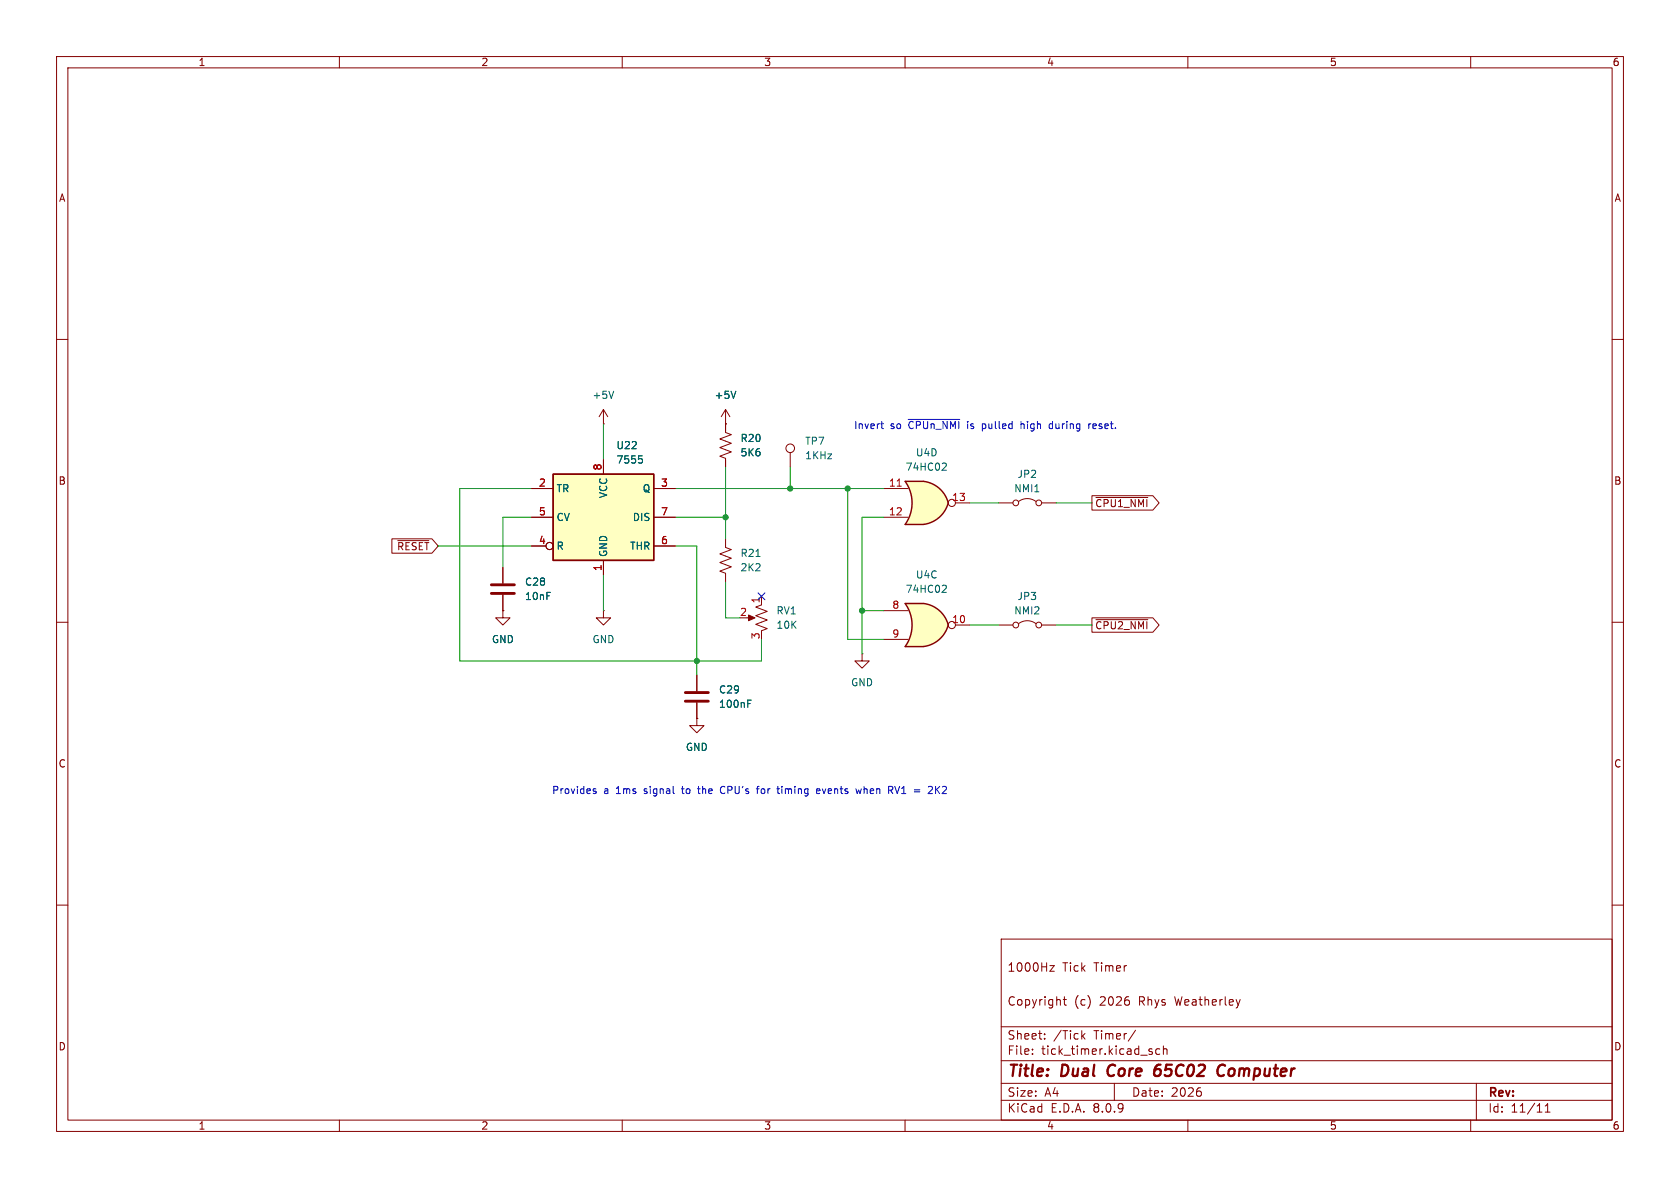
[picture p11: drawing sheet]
(kicad_sch
 (version 20231120)
 (generator "eeschema")
 (generator_version "8.0")
 (paper "A4")
 (title_block
  (title "Dual Core 65C02 Computer")
  (date "2026")
  (comment 1 "Copyright (c) 2026 Rhys Weatherley")
  (comment 3 "1000Hz Tick Timer"))
 (lib_symbols
  (symbol "74xx:74LS02"
   (pin_names
    (offset 1.016)) (exclude_from_sim no) (in_bom yes) (on_board yes)
   (property "Reference" "U" (at 0 1.27 0) (effects (font (size 1.27 1.27))))
   (property "Value" "74LS02" (at 0 -1.27 0) (effects (font (size 1.27 1.27))))
   (property "Footprint" "" (at 0 0 0) (effects (font (size 1.27 1.27)) (hide yes)))
   (property "Datasheet" "http://www.ti.com/lit/gpn/sn74ls02" (at 0 0 0) (effects (font (size 1.27 1.27)) (hide yes)))
   (property "Description" "quad 2-input NOR gate" (at 0 0 0) (effects (font (size 1.27 1.27)) (hide yes)))
   (property "ki_locked" "" (at 0 0 0) (effects (font (size 1.27 1.27))))
   (symbol "74LS02_1_1"
    (arc (start -3.81 -3.81) (mid -2.589 0) (end -3.81 3.81) (stroke (width 0.254) (type default)) (fill (type none)))
    (arc (start -0.6096 -3.81) (mid 2.1842 -2.5851) (end 3.81 0) (stroke (width 0.254) (type default)) (fill (type background)))
    (polyline (pts (xy -3.81 -3.81) (xy -0.635 -3.81)) (stroke (width 0.254) (type default)) (fill (type background)))
    (polyline (pts (xy -3.81 3.81) (xy -0.635 3.81)) (stroke (width 0.254) (type default)) (fill (type background)))
    (polyline (pts (xy -0.635 3.81) (xy -3.81 3.81) (xy -3.81 3.81) (xy -3.556 3.4036) (xy -3.0226 2.2606) (xy -2.6924 1.0414) (xy -2.6162 -0.254) (xy -2.7686 -1.4986) (xy -3.175 -2.7178) (xy -3.81 -3.81) (xy -3.81 -3.81) (xy -0.635 -3.81)) (stroke (width -25.4) (type default)) (fill (type background)))
    (arc (start 3.81 0) (mid 2.1915 2.5936) (end -0.6096 3.81) (stroke (width 0.254) (type default)) (fill (type background)))
    (pin output inverted (at 7.62 0 180) (length 3.81) (name "~" (effects (font (size 1.27 1.27)))) (number "1" (effects (font (size 1.27 1.27)))))
    (pin input line (at -7.62 2.54 0) (length 4.318) (name "~" (effects (font (size 1.27 1.27)))) (number "2" (effects (font (size 1.27 1.27)))))
    (pin input line (at -7.62 -2.54 0) (length 4.318) (name "~" (effects (font (size 1.27 1.27)))) (number "3" (effects (font (size 1.27 1.27))))))
   (symbol "74LS02_1_2"
    (arc (start 0 -3.81) (mid 3.7934 0) (end 0 3.81) (stroke (width 0.254) (type default)) (fill (type background)))
    (polyline (pts (xy 0 3.81) (xy -3.81 3.81) (xy -3.81 -3.81) (xy 0 -3.81)) (stroke (width 0.254) (type default)) (fill (type background)))
    (pin output line (at 7.62 0 180) (length 3.81) (name "~" (effects (font (size 1.27 1.27)))) (number "1" (effects (font (size 1.27 1.27)))))
    (pin input inverted (at -7.62 2.54 0) (length 3.81) (name "~" (effects (font (size 1.27 1.27)))) (number "2" (effects (font (size 1.27 1.27)))))
    (pin input inverted (at -7.62 -2.54 0) (length 3.81) (name "~" (effects (font (size 1.27 1.27)))) (number "3" (effects (font (size 1.27 1.27))))))
   (symbol "74LS02_2_1"
    (arc (start -3.81 -3.81) (mid -2.589 0) (end -3.81 3.81) (stroke (width 0.254) (type default)) (fill (type none)))
    (arc (start -0.6096 -3.81) (mid 2.1842 -2.5851) (end 3.81 0) (stroke (width 0.254) (type default)) (fill (type background)))
    (polyline (pts (xy -3.81 -3.81) (xy -0.635 -3.81)) (stroke (width 0.254) (type default)) (fill (type background)))
    (polyline (pts (xy -3.81 3.81) (xy -0.635 3.81)) (stroke (width 0.254) (type default)) (fill (type background)))
    (polyline (pts (xy -0.635 3.81) (xy -3.81 3.81) (xy -3.81 3.81) (xy -3.556 3.4036) (xy -3.0226 2.2606) (xy -2.6924 1.0414) (xy -2.6162 -0.254) (xy -2.7686 -1.4986) (xy -3.175 -2.7178) (xy -3.81 -3.81) (xy -3.81 -3.81) (xy -0.635 -3.81)) (stroke (width -25.4) (type default)) (fill (type background)))
    (arc (start 3.81 0) (mid 2.1915 2.5936) (end -0.6096 3.81) (stroke (width 0.254) (type default)) (fill (type background)))
    (pin output inverted (at 7.62 0 180) (length 3.81) (name "~" (effects (font (size 1.27 1.27)))) (number "4" (effects (font (size 1.27 1.27)))))
    (pin input line (at -7.62 2.54 0) (length 4.318) (name "~" (effects (font (size 1.27 1.27)))) (number "5" (effects (font (size 1.27 1.27)))))
    (pin input line (at -7.62 -2.54 0) (length 4.318) (name "~" (effects (font (size 1.27 1.27)))) (number "6" (effects (font (size 1.27 1.27))))))
   (symbol "74LS02_2_2"
    (arc (start 0 -3.81) (mid 3.7934 0) (end 0 3.81) (stroke (width 0.254) (type default)) (fill (type background)))
    (polyline (pts (xy 0 3.81) (xy -3.81 3.81) (xy -3.81 -3.81) (xy 0 -3.81)) (stroke (width 0.254) (type default)) (fill (type background)))
    (pin output line (at 7.62 0 180) (length 3.81) (name "~" (effects (font (size 1.27 1.27)))) (number "4" (effects (font (size 1.27 1.27)))))
    (pin input inverted (at -7.62 2.54 0) (length 3.81) (name "~" (effects (font (size 1.27 1.27)))) (number "5" (effects (font (size 1.27 1.27)))))
    (pin input inverted (at -7.62 -2.54 0) (length 3.81) (name "~" (effects (font (size 1.27 1.27)))) (number "6" (effects (font (size 1.27 1.27))))))
   (symbol "74LS02_3_1"
    (arc (start -3.81 -3.81) (mid -2.589 0) (end -3.81 3.81) (stroke (width 0.254) (type default)) (fill (type none)))
    (arc (start -0.6096 -3.81) (mid 2.1842 -2.5851) (end 3.81 0) (stroke (width 0.254) (type default)) (fill (type background)))
    (polyline (pts (xy -3.81 -3.81) (xy -0.635 -3.81)) (stroke (width 0.254) (type default)) (fill (type background)))
    (polyline (pts (xy -3.81 3.81) (xy -0.635 3.81)) (stroke (width 0.254) (type default)) (fill (type background)))
    (polyline (pts (xy -0.635 3.81) (xy -3.81 3.81) (xy -3.81 3.81) (xy -3.556 3.4036) (xy -3.0226 2.2606) (xy -2.6924 1.0414) (xy -2.6162 -0.254) (xy -2.7686 -1.4986) (xy -3.175 -2.7178) (xy -3.81 -3.81) (xy -3.81 -3.81) (xy -0.635 -3.81)) (stroke (width -25.4) (type default)) (fill (type background)))
    (arc (start 3.81 0) (mid 2.1915 2.5936) (end -0.6096 3.81) (stroke (width 0.254) (type default)) (fill (type background)))
    (pin output inverted (at 7.62 0 180) (length 3.81) (name "~" (effects (font (size 1.27 1.27)))) (number "10" (effects (font (size 1.27 1.27)))))
    (pin input line (at -7.62 2.54 0) (length 4.318) (name "~" (effects (font (size 1.27 1.27)))) (number "8" (effects (font (size 1.27 1.27)))))
    (pin input line (at -7.62 -2.54 0) (length 4.318) (name "~" (effects (font (size 1.27 1.27)))) (number "9" (effects (font (size 1.27 1.27))))))
   (symbol "74LS02_3_2"
    (arc (start 0 -3.81) (mid 3.7934 0) (end 0 3.81) (stroke (width 0.254) (type default)) (fill (type background)))
    (polyline (pts (xy 0 3.81) (xy -3.81 3.81) (xy -3.81 -3.81) (xy 0 -3.81)) (stroke (width 0.254) (type default)) (fill (type background)))
    (pin output line (at 7.62 0 180) (length 3.81) (name "~" (effects (font (size 1.27 1.27)))) (number "10" (effects (font (size 1.27 1.27)))))
    (pin input inverted (at -7.62 2.54 0) (length 3.81) (name "~" (effects (font (size 1.27 1.27)))) (number "8" (effects (font (size 1.27 1.27)))))
    (pin input inverted (at -7.62 -2.54 0) (length 3.81) (name "~" (effects (font (size 1.27 1.27)))) (number "9" (effects (font (size 1.27 1.27))))))
   (symbol "74LS02_4_1"
    (arc (start -3.81 -3.81) (mid -2.589 0) (end -3.81 3.81) (stroke (width 0.254) (type default)) (fill (type none)))
    (arc (start -0.6096 -3.81) (mid 2.1842 -2.5851) (end 3.81 0) (stroke (width 0.254) (type default)) (fill (type background)))
    (polyline (pts (xy -3.81 -3.81) (xy -0.635 -3.81)) (stroke (width 0.254) (type default)) (fill (type background)))
    (polyline (pts (xy -3.81 3.81) (xy -0.635 3.81)) (stroke (width 0.254) (type default)) (fill (type background)))
    (polyline (pts (xy -0.635 3.81) (xy -3.81 3.81) (xy -3.81 3.81) (xy -3.556 3.4036) (xy -3.0226 2.2606) (xy -2.6924 1.0414) (xy -2.6162 -0.254) (xy -2.7686 -1.4986) (xy -3.175 -2.7178) (xy -3.81 -3.81) (xy -3.81 -3.81) (xy -0.635 -3.81)) (stroke (width -25.4) (type default)) (fill (type background)))
    (arc (start 3.81 0) (mid 2.1915 2.5936) (end -0.6096 3.81) (stroke (width 0.254) (type default)) (fill (type background)))
    (pin input line (at -7.62 2.54 0) (length 4.318) (name "~" (effects (font (size 1.27 1.27)))) (number "11" (effects (font (size 1.27 1.27)))))
    (pin input line (at -7.62 -2.54 0) (length 4.318) (name "~" (effects (font (size 1.27 1.27)))) (number "12" (effects (font (size 1.27 1.27)))))
    (pin output inverted (at 7.62 0 180) (length 3.81) (name "~" (effects (font (size 1.27 1.27)))) (number "13" (effects (font (size 1.27 1.27))))))
   (symbol "74LS02_4_2"
    (arc (start 0 -3.81) (mid 3.7934 0) (end 0 3.81) (stroke (width 0.254) (type default)) (fill (type background)))
    (polyline (pts (xy 0 3.81) (xy -3.81 3.81) (xy -3.81 -3.81) (xy 0 -3.81)) (stroke (width 0.254) (type default)) (fill (type background)))
    (pin input inverted (at -7.62 2.54 0) (length 3.81) (name "~" (effects (font (size 1.27 1.27)))) (number "11" (effects (font (size 1.27 1.27)))))
    (pin input inverted (at -7.62 -2.54 0) (length 3.81) (name "~" (effects (font (size 1.27 1.27)))) (number "12" (effects (font (size 1.27 1.27)))))
    (pin output line (at 7.62 0 180) (length 3.81) (name "~" (effects (font (size 1.27 1.27)))) (number "13" (effects (font (size 1.27 1.27))))))
   (symbol "74LS02_5_0"
    (pin power_in line (at 0 12.7 270) (length 5.08) (name "VCC" (effects (font (size 1.27 1.27)))) (number "14" (effects (font (size 1.27 1.27)))))
    (pin power_in line (at 0 -12.7 90) (length 5.08) (name "GND" (effects (font (size 1.27 1.27)))) (number "7" (effects (font (size 1.27 1.27))))))
   (symbol "74LS02_5_1"
    (rectangle (start -5.08 7.62) (end 5.08 -7.62) (stroke (width 0.254) (type default)) (fill (type background)))))
  (symbol "Connector:TestPoint"
   (pin_numbers hide)
   (pin_names
    (offset 0.762) hide) (exclude_from_sim no) (in_bom yes) (on_board yes)
   (property "Reference" "TP" (at 0 6.858 0) (effects (font (size 1.27 1.27))))
   (property "Value" "TestPoint" (at 0 5.08 0) (effects (font (size 1.27 1.27))))
   (property "Footprint" "" (at 5.08 0 0) (effects (font (size 1.27 1.27)) (hide yes)))
   (property "Datasheet" "~" (at 5.08 0 0) (effects (font (size 1.27 1.27)) (hide yes)))
   (property "Description" "test point" (at 0 0 0) (effects (font (size 1.27 1.27)) (hide yes)))
   (symbol "TestPoint_0_1"
    (circle (center 0 3.302) (radius 0.762) (stroke (width 0) (type default)) (fill (type none))))
   (symbol "TestPoint_1_1"
    (pin passive line (at 0 0 90) (length 2.54) (name "1" (effects (font (size 1.27 1.27)))) (number "1" (effects (font (size 1.27 1.27)))))))
  (symbol "Device:C"
   (pin_numbers hide)
   (pin_names
    (offset 0.254)) (exclude_from_sim no) (in_bom yes) (on_board yes)
   (property "Reference" "C" (at 0.635 2.54 0) (effects (font (size 1.27 1.27)) (justify left)))
   (property "Value" "C" (at 0.635 -2.54 0) (effects (font (size 1.27 1.27)) (justify left)))
   (property "Footprint" "" (at 0.9652 -3.81 0) (effects (font (size 1.27 1.27)) (hide yes)))
   (property "Datasheet" "~" (at 0 0 0) (effects (font (size 1.27 1.27)) (hide yes)))
   (property "Description" "Unpolarized capacitor" (at 0 0 0) (effects (font (size 1.27 1.27)) (hide yes)))
   (symbol "C_0_1"
    (polyline (pts (xy -2.032 -0.762) (xy 2.032 -0.762)) (stroke (width 0.508) (type default)) (fill (type none)))
    (polyline (pts (xy -2.032 0.762) (xy 2.032 0.762)) (stroke (width 0.508) (type default)) (fill (type none))))
   (symbol "C_1_1"
    (pin passive line (at 0 3.81 270) (length 2.794) (name "~" (effects (font (size 1.27 1.27)))) (number "1" (effects (font (size 1.27 1.27)))))
    (pin passive line (at 0 -3.81 90) (length 2.794) (name "~" (effects (font (size 1.27 1.27)))) (number "2" (effects (font (size 1.27 1.27)))))))
  (symbol "Device:R_Potentiometer_US"
   (pin_names
    (offset 1.016) hide) (exclude_from_sim no) (in_bom yes) (on_board yes)
   (property "Reference" "RV" (at -4.445 0 90) (effects (font (size 1.27 1.27))))
   (property "Value" "R_Potentiometer_US" (at -2.54 0 90) (effects (font (size 1.27 1.27))))
   (property "Footprint" "" (at 0 0 0) (effects (font (size 1.27 1.27)) (hide yes)))
   (property "Datasheet" "~" (at 0 0 0) (effects (font (size 1.27 1.27)) (hide yes)))
   (property "Description" "Potentiometer, US symbol" (at 0 0 0) (effects (font (size 1.27 1.27)) (hide yes)))
   (symbol "R_Potentiometer_US_0_1"
    (polyline (pts (xy 0 -2.286) (xy 0 -2.54)) (stroke (width 0) (type default)) (fill (type none)))
    (polyline (pts (xy 0 2.54) (xy 0 2.286)) (stroke (width 0) (type default)) (fill (type none)))
    (polyline (pts (xy 2.54 0) (xy 1.524 0)) (stroke (width 0) (type default)) (fill (type none)))
    (polyline (pts (xy 1.143 0) (xy 2.286 0.508) (xy 2.286 -0.508) (xy 1.143 0)) (stroke (width 0) (type default)) (fill (type outline)))
    (polyline (pts (xy 0 -0.762) (xy 1.016 -1.143) (xy 0 -1.524) (xy -1.016 -1.905) (xy 0 -2.286)) (stroke (width 0) (type default)) (fill (type none)))
    (polyline (pts (xy 0 0.762) (xy 1.016 0.381) (xy 0 0) (xy -1.016 -0.381) (xy 0 -0.762)) (stroke (width 0) (type default)) (fill (type none)))
    (polyline (pts (xy 0 2.286) (xy 1.016 1.905) (xy 0 1.524) (xy -1.016 1.143) (xy 0 0.762)) (stroke (width 0) (type default)) (fill (type none))))
   (symbol "R_Potentiometer_US_1_1"
    (pin passive line (at 0 3.81 270) (length 1.27) (name "1" (effects (font (size 1.27 1.27)))) (number "1" (effects (font (size 1.27 1.27)))))
    (pin passive line (at 3.81 0 180) (length 1.27) (name "2" (effects (font (size 1.27 1.27)))) (number "2" (effects (font (size 1.27 1.27)))))
    (pin passive line (at 0 -3.81 90) (length 1.27) (name "3" (effects (font (size 1.27 1.27)))) (number "3" (effects (font (size 1.27 1.27)))))))
  (symbol "Device:R_US"
   (pin_numbers hide)
   (pin_names
    (offset 0)) (exclude_from_sim no) (in_bom yes) (on_board yes)
   (property "Reference" "R" (at 2.54 0 90) (effects (font (size 1.27 1.27))))
   (property "Value" "R_US" (at -2.54 0 90) (effects (font (size 1.27 1.27))))
   (property "Footprint" "" (at 1.016 -0.254 90) (effects (font (size 1.27 1.27)) (hide yes)))
   (property "Datasheet" "~" (at 0 0 0) (effects (font (size 1.27 1.27)) (hide yes)))
   (property "Description" "Resistor, US symbol" (at 0 0 0) (effects (font (size 1.27 1.27)) (hide yes)))
   (symbol "R_US_0_1"
    (polyline (pts (xy 0 -2.286) (xy 0 -2.54)) (stroke (width 0) (type default)) (fill (type none)))
    (polyline (pts (xy 0 2.286) (xy 0 2.54)) (stroke (width 0) (type default)) (fill (type none)))
    (polyline (pts (xy 0 -0.762) (xy 1.016 -1.143) (xy 0 -1.524) (xy -1.016 -1.905) (xy 0 -2.286)) (stroke (width 0) (type default)) (fill (type none)))
    (polyline (pts (xy 0 0.762) (xy 1.016 0.381) (xy 0 0) (xy -1.016 -0.381) (xy 0 -0.762)) (stroke (width 0) (type default)) (fill (type none)))
    (polyline (pts (xy 0 2.286) (xy 1.016 1.905) (xy 0 1.524) (xy -1.016 1.143) (xy 0 0.762)) (stroke (width 0) (type default)) (fill (type none))))
   (symbol "R_US_1_1"
    (pin passive line (at 0 3.81 270) (length 1.27) (name "~" (effects (font (size 1.27 1.27)))) (number "1" (effects (font (size 1.27 1.27)))))
    (pin passive line (at 0 -3.81 90) (length 1.27) (name "~" (effects (font (size 1.27 1.27)))) (number "2" (effects (font (size 1.27 1.27)))))))
  (symbol "Jumper:Jumper_2_Bridged"
   (pin_numbers hide)
   (pin_names
    (offset 0) hide) (exclude_from_sim yes) (in_bom yes) (on_board yes)
   (property "Reference" "JP" (at 0 1.905 0) (effects (font (size 1.27 1.27))))
   (property "Value" "Jumper_2_Bridged" (at 0 -2.54 0) (effects (font (size 1.27 1.27))))
   (property "Footprint" "" (at 0 0 0) (effects (font (size 1.27 1.27)) (hide yes)))
   (property "Datasheet" "~" (at 0 0 0) (effects (font (size 1.27 1.27)) (hide yes)))
   (property "Description" "Jumper, 2-pole, closed/bridged" (at 0 0 0) (effects (font (size 1.27 1.27)) (hide yes)))
   (symbol "Jumper_2_Bridged_0_0"
    (circle (center -2.032 0) (radius 0.508) (stroke (width 0) (type default)) (fill (type none)))
    (circle (center 2.032 0) (radius 0.508) (stroke (width 0) (type default)) (fill (type none))))
   (symbol "Jumper_2_Bridged_0_1"
    (arc (start 1.524 0.254) (mid 0 0.762) (end -1.524 0.254) (stroke (width 0) (type default)) (fill (type none))))
   (symbol "Jumper_2_Bridged_1_1"
    (pin passive line (at -5.08 0 0) (length 2.54) (name "A" (effects (font (size 1.27 1.27)))) (number "1" (effects (font (size 1.27 1.27)))))
    (pin passive line (at 5.08 0 180) (length 2.54) (name "B" (effects (font (size 1.27 1.27)))) (number "2" (effects (font (size 1.27 1.27)))))))
  (symbol "Timer:TLC555xP" (exclude_from_sim no) (in_bom yes) (on_board yes)
   (property "Reference" "U" (at -10.16 8.89 0) (effects (font (size 1.27 1.27)) (justify left)))
   (property "Value" "TLC555xP" (at 2.54 8.89 0) (effects (font (size 1.27 1.27)) (justify left)))
   (property "Footprint" "Package_DIP:DIP-8_W7.62mm" (at 16.51 -10.16 0) (effects (font (size 1.27 1.27)) (hide yes)))
   (property "Datasheet" "http://www.ti.com/lit/ds/symlink/tlc555.pdf" (at 21.59 -10.16 0) (effects (font (size 1.27 1.27)) (hide yes)))
   (property "Description" "Single LinCMOS Timer, 555 compatible, PDIP-8" (at 0 0 0) (effects (font (size 1.27 1.27)) (hide yes)))
   (symbol "TLC555xP_0_0"
    (pin power_in line (at 0 -10.16 90) (length 2.54) (name "GND" (effects (font (size 1.27 1.27)))) (number "1" (effects (font (size 1.27 1.27)))))
    (pin power_in line (at 0 10.16 270) (length 2.54) (name "VCC" (effects (font (size 1.27 1.27)))) (number "8" (effects (font (size 1.27 1.27))))))
   (symbol "TLC555xP_0_1"
    (rectangle (start -8.89 -7.62) (end 8.89 7.62) (stroke (width 0.254) (type default)) (fill (type background)))
    (rectangle (start -8.89 -7.62) (end 8.89 7.62) (stroke (width 0.254) (type default)) (fill (type background))))
   (symbol "TLC555xP_1_1"
    (pin input line (at -12.7 5.08 0) (length 3.81) (name "TR" (effects (font (size 1.27 1.27)))) (number "2" (effects (font (size 1.27 1.27)))))
    (pin output line (at 12.7 5.08 180) (length 3.81) (name "Q" (effects (font (size 1.27 1.27)))) (number "3" (effects (font (size 1.27 1.27)))))
    (pin input inverted (at -12.7 -5.08 0) (length 3.81) (name "R" (effects (font (size 1.27 1.27)))) (number "4" (effects (font (size 1.27 1.27)))))
    (pin input line (at -12.7 0 0) (length 3.81) (name "CV" (effects (font (size 1.27 1.27)))) (number "5" (effects (font (size 1.27 1.27)))))
    (pin input line (at 12.7 -5.08 180) (length 3.81) (name "THR" (effects (font (size 1.27 1.27)))) (number "6" (effects (font (size 1.27 1.27)))))
    (pin input line (at 12.7 0 180) (length 3.81) (name "DIS" (effects (font (size 1.27 1.27)))) (number "7" (effects (font (size 1.27 1.27)))))))
  (symbol "power:+5V"
   (power)
   (pin_numbers hide)
   (pin_names
    (offset 0) hide) (exclude_from_sim no) (in_bom yes) (on_board yes)
   (property "Reference" "#PWR" (at 0 -3.81 0) (effects (font (size 1.27 1.27)) (hide yes)))
   (property "Value" "+5V" (at 0 3.556 0) (effects (font (size 1.27 1.27))))
   (property "Footprint" "" (at 0 0 0) (effects (font (size 1.27 1.27)) (hide yes)))
   (property "Datasheet" "" (at 0 0 0) (effects (font (size 1.27 1.27)) (hide yes)))
   (property "Description" "Power symbol creates a global label with name \"+5V\"" (at 0 0 0) (effects (font (size 1.27 1.27)) (hide yes)))
   (symbol "+5V_0_1"
    (polyline (pts (xy -0.762 1.27) (xy 0 2.54)) (stroke (width 0) (type default)) (fill (type none)))
    (polyline (pts (xy 0 0) (xy 0 2.54)) (stroke (width 0) (type default)) (fill (type none)))
    (polyline (pts (xy 0 2.54) (xy 0.762 1.27)) (stroke (width 0) (type default)) (fill (type none))))
   (symbol "+5V_1_1"
    (pin power_in line (at 0 0 90) (length 0) (name "~" (effects (font (size 1.27 1.27)))) (number "1" (effects (font (size 1.27 1.27)))))))
  (symbol "power:GND"
   (power)
   (pin_numbers hide)
   (pin_names
    (offset 0) hide) (exclude_from_sim no) (in_bom yes) (on_board yes)
   (property "Reference" "#PWR" (at 0 -6.35 0) (effects (font (size 1.27 1.27)) (hide yes)))
   (property "Value" "GND" (at 0 -3.81 0) (effects (font (size 1.27 1.27))))
   (property "Footprint" "" (at 0 0 0) (effects (font (size 1.27 1.27)) (hide yes)))
   (property "Datasheet" "" (at 0 0 0) (effects (font (size 1.27 1.27)) (hide yes)))
   (property "Description" "Power symbol creates a global label with name \"GND\" , ground" (at 0 0 0) (effects (font (size 1.27 1.27)) (hide yes)))
   (symbol "GND_0_1"
    (polyline (pts (xy 0 0) (xy 0 -1.27) (xy 1.27 -1.27) (xy 0 -2.54) (xy -1.27 -1.27) (xy 0 -1.27)) (stroke (width 0) (type default)) (fill (type none))))
   (symbol "GND_1_1"
    (pin power_in line (at 0 0 270) (length 0) (name "~" (effects (font (size 1.27 1.27)))) (number "1" (effects (font (size 1.27 1.27))))))))
 (junction
  (at 152.4 107.95)
  (diameter 0)
  (color 0 0 0 0))
 (junction
  (at 139.7 86.36)
  (diameter 0)
  (color 0 0 0 0))
 (junction
  (at 149.86 86.36)
  (diameter 0)
  (color 0 0 0 0))
 (junction
  (at 123.19 116.84)
  (diameter 0)
  (color 0 0 0 0))
 (junction
  (at 128.27 91.44)
  (diameter 0)
  (color 0 0 0 0))
 (no_connect
  (at 134.62 105.41))
 (wire
  (pts (xy 186.69 110.49) (xy 193.04 110.49))
  (stroke (width 0) (type default)))
 (wire
  (pts (xy 81.28 86.36) (xy 81.28 116.84))
  (stroke (width 0) (type default)))
 (wire
  (pts (xy 128.27 91.44) (xy 128.27 95.25))
  (stroke (width 0) (type default)))
 (wire
  (pts (xy 106.68 74.93) (xy 106.68 81.28))
  (stroke (width 0) (type default)))
 (wire
  (pts (xy 88.9 91.44) (xy 88.9 100.33))
  (stroke (width 0) (type default)))
 (wire
  (pts (xy 186.69 88.9) (xy 193.04 88.9))
  (stroke (width 0) (type default)))
 (wire
  (pts (xy 119.38 86.36) (xy 139.7 86.36))
  (stroke (width 0) (type default)))
 (wire
  (pts (xy 106.68 107.95) (xy 106.68 101.6))
  (stroke (width 0) (type default)))
 (wire
  (pts (xy 139.7 86.36) (xy 149.86 86.36))
  (stroke (width 0) (type default)))
 (wire
  (pts (xy 81.28 116.84) (xy 123.19 116.84))
  (stroke (width 0) (type default)))
 (wire
  (pts (xy 134.62 113.03) (xy 134.62 116.84))
  (stroke (width 0) (type default)))
 (wire
  (pts (xy 152.4 107.95) (xy 152.4 115.57))
  (stroke (width 0) (type default)))
 (wire
  (pts (xy 149.86 86.36) (xy 149.86 113.03))
  (stroke (width 0) (type default)))
 (wire
  (pts (xy 139.7 82.55) (xy 139.7 86.36))
  (stroke (width 0) (type default)))
 (wire
  (pts (xy 77.47 96.52) (xy 93.98 96.52))
  (stroke (width 0) (type default)))
 (wire
  (pts (xy 119.38 91.44) (xy 128.27 91.44))
  (stroke (width 0) (type default)))
 (wire
  (pts (xy 171.45 88.9) (xy 176.53 88.9))
  (stroke (width 0) (type default)))
 (wire
  (pts (xy 128.27 82.55) (xy 128.27 91.44))
  (stroke (width 0) (type default)))
 (wire
  (pts (xy 152.4 91.44) (xy 152.4 107.95))
  (stroke (width 0) (type default)))
 (wire
  (pts (xy 130.81 109.22) (xy 128.27 109.22))
  (stroke (width 0) (type default)))
 (wire
  (pts (xy 93.98 86.36) (xy 81.28 86.36))
  (stroke (width 0) (type default)))
 (wire
  (pts (xy 128.27 102.87) (xy 128.27 109.22))
  (stroke (width 0) (type default)))
 (wire
  (pts (xy 123.19 119.38) (xy 123.19 116.84))
  (stroke (width 0) (type default)))
 (wire
  (pts (xy 119.38 96.52) (xy 123.19 96.52))
  (stroke (width 0) (type default)))
 (wire
  (pts (xy 123.19 116.84) (xy 134.62 116.84))
  (stroke (width 0) (type default)))
 (wire
  (pts (xy 176.53 110.49) (xy 171.45 110.49))
  (stroke (width 0) (type default)))
 (wire
  (pts (xy 156.21 113.03) (xy 149.86 113.03))
  (stroke (width 0) (type default)))
 (wire
  (pts (xy 149.86 86.36) (xy 156.21 86.36))
  (stroke (width 0) (type default)))
 (wire
  (pts (xy 156.21 91.44) (xy 152.4 91.44))
  (stroke (width 0) (type default)))
 (wire
  (pts (xy 93.98 91.44) (xy 88.9 91.44))
  (stroke (width 0) (type default)))
 (wire
  (pts (xy 123.19 96.52) (xy 123.19 116.84))
  (stroke (width 0) (type default)))
 (wire
  (pts (xy 152.4 107.95) (xy 156.21 107.95))
  (stroke (width 0) (type default)))
 (text "Provides a 1ms signal to the CPU's for timing events when RV1 = 2K2"
  (exclude_from_sim no)
  (at 132.588 139.954 0)
  (effects (font (size 1.27 1.27))))
 (text "Invert so ~{CPUn_NMI} is pulled high during reset."
  (exclude_from_sim no)
  (at 174.244 75.438 0)
  (effects (font (size 1.27 1.27))))
 (global_label "~{CPU1_NMI}"
  (shape output)
  (at 193.04 88.9 0)
  (fields_autoplaced yes)
  (effects (font (size 1.27 1.27)) (justify left))
  (property "Intersheetrefs" "${INTERSHEET_REFS}" (at 205.4595 88.9 0) (effects (font (size 1.27 1.27)) (justify left) (hide yes))))
 (global_label "~{RESET}"
  (shape input)
  (at 77.47 96.52 180)
  (fields_autoplaced yes)
  (effects (font (size 1.27 1.27)) (justify right))
  (property "Intersheetrefs" "${INTERSHEET_REFS}" (at 68.7397 96.52 0) (effects (font (size 1.27 1.27)) (justify right) (hide yes))))
 (global_label "~{CPU2_NMI}"
  (shape output)
  (at 193.04 110.49 0)
  (fields_autoplaced yes)
  (effects (font (size 1.27 1.27)) (justify left))
  (property "Intersheetrefs" "${INTERSHEET_REFS}" (at 205.4595 110.49 0) (effects (font (size 1.27 1.27)) (justify left) (hide yes))))
 (symbol
  (lib_id "74xx:74LS02")
  (at 163.83 110.49 0)
  (unit 3)
  (exclude_from_sim no)
  (in_bom yes)
  (on_board yes)
  (dnp no)
  (fields_autoplaced yes)
  (property "Reference" "U4" (at 163.83 101.6 0) (effects (font (size 1.27 1.27))))
  (property "Value" "74HC02" (at 163.83 104.14 0) (effects (font (size 1.27 1.27))))
  (property "Footprint" "Package_DIP:DIP-14_W7.62mm_Socket" (at 163.83 110.49 0) (effects (font (size 1.27 1.27)) (hide yes)))
  (property "Datasheet" "http://www.ti.com/lit/gpn/sn74ls02" (at 163.83 110.49 0) (effects (font (size 1.27 1.27)) (hide yes)))
  (property "Description" "quad 2-input NOR gate" (at 163.83 110.49 0) (effects (font (size 1.27 1.27)) (hide yes)))
  (pin "11")
  (pin "1")
  (pin "14")
  (pin "2")
  (pin "3")
  (pin "7")
  (pin "5")
  (pin "8")
  (pin "12")
  (pin "10")
  (pin "6")
  (pin "13")
  (pin "9")
  (pin "4"))
 (symbol
  (lib_id "power:GND")
  (at 106.68 107.95 0)
  (unit 1)
  (exclude_from_sim no)
  (in_bom yes)
  (on_board yes)
  (dnp no)
  (fields_autoplaced yes)
  (property "Reference" "#PWR146" (at 106.68 114.3 0) (effects (font (size 1.27 1.27)) (hide yes)))
  (property "Value" "GND" (at 106.68 113.03 0) (effects (font (size 1.27 1.27))))
  (property "Footprint" "" (at 106.68 107.95 0) (effects (font (size 1.27 1.27)) (hide yes)))
  (property "Datasheet" "" (at 106.68 107.95 0) (effects (font (size 1.27 1.27)) (hide yes)))
  (property "Description" "Power symbol creates a global label with name \"GND\" , ground" (at 106.68 107.95 0) (effects (font (size 1.27 1.27)) (hide yes)))
  (pin "1"))
 (symbol
  (lib_id "power:+5V")
  (at 106.68 74.93 0)
  (unit 1)
  (exclude_from_sim no)
  (in_bom yes)
  (on_board yes)
  (dnp no)
  (fields_autoplaced yes)
  (property "Reference" "#PWR145" (at 106.68 78.74 0) (effects (font (size 1.27 1.27)) (hide yes)))
  (property "Value" "+5V" (at 106.68 69.85 0) (effects (font (size 1.27 1.27))))
  (property "Footprint" "" (at 106.68 74.93 0) (effects (font (size 1.27 1.27)) (hide yes)))
  (property "Datasheet" "" (at 106.68 74.93 0) (effects (font (size 1.27 1.27)) (hide yes)))
  (property "Description" "Power symbol creates a global label with name \"+5V\"" (at 106.68 74.93 0) (effects (font (size 1.27 1.27)) (hide yes)))
  (pin "1"))
 (symbol
  (lib_id "Jumper:Jumper_2_Bridged")
  (at 181.61 110.49 0)
  (unit 1)
  (exclude_from_sim yes)
  (in_bom yes)
  (on_board yes)
  (dnp no)
  (fields_autoplaced yes)
  (property "Reference" "JP3" (at 181.61 105.41 0) (effects (font (size 1.27 1.27))))
  (property "Value" "NMI2" (at 181.61 107.95 0) (effects (font (size 1.27 1.27))))
  (property "Footprint" "Connector_PinHeader_2.54mm:PinHeader_1x02_P2.54mm_Vertical" (at 181.61 110.49 0) (effects (font (size 1.27 1.27)) (hide yes)))
  (property "Datasheet" "~" (at 181.61 110.49 0) (effects (font (size 1.27 1.27)) (hide yes)))
  (property "Description" "Jumper, 2-pole, closed/bridged" (at 181.61 110.49 0) (effects (font (size 1.27 1.27)) (hide yes)))
  (pin "1")
  (pin "2"))
 (symbol
  (lib_id "Connector:TestPoint")
  (at 139.7 82.55 0)
  (unit 1)
  (exclude_from_sim no)
  (in_bom yes)
  (on_board yes)
  (dnp no)
  (fields_autoplaced yes)
  (property "Reference" "TP7" (at 142.24 77.9779 0) (effects (font (size 1.27 1.27)) (justify left)))
  (property "Value" "1KHz" (at 142.24 80.5179 0) (effects (font (size 1.27 1.27)) (justify left)))
  (property "Footprint" "TestPoint:TestPoint_Pad_D1.5mm" (at 144.78 82.55 0) (effects (font (size 1.27 1.27)) (hide yes)))
  (property "Datasheet" "~" (at 144.78 82.55 0) (effects (font (size 1.27 1.27)) (hide yes)))
  (property "Description" "test point" (at 139.7 82.55 0) (effects (font (size 1.27 1.27)) (hide yes)))
  (pin "1"))
 (symbol
  (lib_id "74xx:74LS02")
  (at 163.83 88.9 0)
  (unit 4)
  (exclude_from_sim no)
  (in_bom yes)
  (on_board yes)
  (dnp no)
  (fields_autoplaced yes)
  (property "Reference" "U4" (at 163.83 80.01 0) (effects (font (size 1.27 1.27))))
  (property "Value" "74HC02" (at 163.83 82.55 0) (effects (font (size 1.27 1.27))))
  (property "Footprint" "Package_DIP:DIP-14_W7.62mm_Socket" (at 163.83 88.9 0) (effects (font (size 1.27 1.27)) (hide yes)))
  (property "Datasheet" "http://www.ti.com/lit/gpn/sn74ls02" (at 163.83 88.9 0) (effects (font (size 1.27 1.27)) (hide yes)))
  (property "Description" "quad 2-input NOR gate" (at 163.83 88.9 0) (effects (font (size 1.27 1.27)) (hide yes)))
  (pin "11")
  (pin "1")
  (pin "14")
  (pin "2")
  (pin "3")
  (pin "7")
  (pin "5")
  (pin "8")
  (pin "12")
  (pin "10")
  (pin "6")
  (pin "13")
  (pin "9")
  (pin "4"))
 (symbol
  (lib_id "Timer:TLC555xP")
  (at 106.68 91.44 0)
  (unit 1)
  (exclude_from_sim no)
  (in_bom yes)
  (on_board yes)
  (dnp no)
  (property "Reference" "U22" (at 108.8741 78.74 0) (effects (font (size 1.27 1.27)) (justify left)))
  (property "Value" "7555" (at 108.8741 81.28 0) (effects (font (size 1.27 1.27)) (justify left)))
  (property "Footprint" "Package_DIP:DIP-8_W7.62mm_Socket" (at 123.19 101.6 0) (effects (font (size 1.27 1.27)) (hide yes)))
  (property "Datasheet" "http://www.ti.com/lit/ds/symlink/tlc555.pdf" (at 128.27 101.6 0) (effects (font (size 1.27 1.27)) (hide yes)))
  (property "Description" "Single LinCMOS Timer, 555 compatible, PDIP-8" (at 106.68 91.44 0) (effects (font (size 1.27 1.27)) (hide yes)))
  (pin "7")
  (pin "5")
  (pin "3")
  (pin "6")
  (pin "2")
  (pin "8")
  (pin "1")
  (pin "4"))
 (symbol
  (lib_id "Jumper:Jumper_2_Bridged")
  (at 181.61 88.9 0)
  (unit 1)
  (exclude_from_sim yes)
  (in_bom yes)
  (on_board yes)
  (dnp no)
  (fields_autoplaced yes)
  (property "Reference" "JP2" (at 181.61 83.82 0) (effects (font (size 1.27 1.27))))
  (property "Value" "NMI1" (at 181.61 86.36 0) (effects (font (size 1.27 1.27))))
  (property "Footprint" "Connector_PinHeader_2.54mm:PinHeader_1x02_P2.54mm_Vertical" (at 181.61 88.9 0) (effects (font (size 1.27 1.27)) (hide yes)))
  (property "Datasheet" "~" (at 181.61 88.9 0) (effects (font (size 1.27 1.27)) (hide yes)))
  (property "Description" "Jumper, 2-pole, closed/bridged" (at 181.61 88.9 0) (effects (font (size 1.27 1.27)) (hide yes)))
  (pin "1")
  (pin "2"))
 (symbol
  (lib_id "power:GND")
  (at 88.9 107.95 0)
  (unit 1)
  (exclude_from_sim no)
  (in_bom yes)
  (on_board yes)
  (dnp no)
  (fields_autoplaced yes)
  (property "Reference" "#PWR144" (at 88.9 114.3 0) (effects (font (size 1.27 1.27)) (hide yes)))
  (property "Value" "GND" (at 88.9 113.03 0) (effects (font (size 1.27 1.27))))
  (property "Footprint" "" (at 88.9 107.95 0) (effects (font (size 1.27 1.27)) (hide yes)))
  (property "Datasheet" "" (at 88.9 107.95 0) (effects (font (size 1.27 1.27)) (hide yes)))
  (property "Description" "Power symbol creates a global label with name \"GND\" , ground" (at 88.9 107.95 0) (effects (font (size 1.27 1.27)) (hide yes)))
  (pin "1"))
 (symbol
  (lib_id "Device:R_US")
  (at 128.27 99.06 0)
  (unit 1)
  (exclude_from_sim no)
  (in_bom yes)
  (on_board yes)
  (dnp no)
  (fields_autoplaced yes)
  (property "Reference" "R21" (at 130.81 97.7899 0) (effects (font (size 1.27 1.27)) (justify left)))
  (property "Value" "2K2" (at 130.81 100.3299 0) (effects (font (size 1.27 1.27)) (justify left)))
  (property "Footprint" "Resistor_THT:R_Axial_DIN0207_L6.3mm_D2.5mm_P10.16mm_Horizontal" (at 129.286 99.314 90) (effects (font (size 1.27 1.27)) (hide yes)))
  (property "Datasheet" "~" (at 128.27 99.06 0) (effects (font (size 1.27 1.27)) (hide yes)))
  (property "Description" "Resistor, US symbol" (at 128.27 99.06 0) (effects (font (size 1.27 1.27)) (hide yes)))
  (pin "2")
  (pin "1"))
 (symbol
  (lib_id "power:+5V")
  (at 128.27 74.93 0)
  (unit 1)
  (exclude_from_sim no)
  (in_bom yes)
  (on_board yes)
  (dnp no)
  (fields_autoplaced yes)
  (property "Reference" "#PWR148" (at 128.27 78.74 0) (effects (font (size 1.27 1.27)) (hide yes)))
  (property "Value" "+5V" (at 128.27 69.85 0) (effects (font (size 1.27 1.27))))
  (property "Footprint" "" (at 128.27 74.93 0) (effects (font (size 1.27 1.27)) (hide yes)))
  (property "Datasheet" "" (at 128.27 74.93 0) (effects (font (size 1.27 1.27)) (hide yes)))
  (property "Description" "Power symbol creates a global label with name \"+5V\"" (at 128.27 74.93 0) (effects (font (size 1.27 1.27)) (hide yes)))
  (pin "1"))
 (symbol
  (lib_id "Device:R_US")
  (at 128.27 78.74 0)
  (unit 1)
  (exclude_from_sim no)
  (in_bom yes)
  (on_board yes)
  (dnp no)
  (fields_autoplaced yes)
  (property "Reference" "R20" (at 130.81 77.4699 0) (effects (font (size 1.27 1.27)) (justify left)))
  (property "Value" "5K6" (at 130.81 80.0099 0) (effects (font (size 1.27 1.27)) (justify left)))
  (property "Footprint" "Resistor_THT:R_Axial_DIN0207_L6.3mm_D2.5mm_P10.16mm_Horizontal" (at 129.286 78.994 90) (effects (font (size 1.27 1.27)) (hide yes)))
  (property "Datasheet" "~" (at 128.27 78.74 0) (effects (font (size 1.27 1.27)) (hide yes)))
  (property "Description" "Resistor, US symbol" (at 128.27 78.74 0) (effects (font (size 1.27 1.27)) (hide yes)))
  (pin "2")
  (pin "1"))
 (symbol
  (lib_id "Device:C")
  (at 88.9 104.14 0)
  (unit 1)
  (exclude_from_sim no)
  (in_bom yes)
  (on_board yes)
  (dnp no)
  (fields_autoplaced yes)
  (property "Reference" "C28" (at 92.71 102.8699 0) (effects (font (size 1.27 1.27)) (justify left)))
  (property "Value" "10nF" (at 92.71 105.4099 0) (effects (font (size 1.27 1.27)) (justify left)))
  (property "Footprint" "Capacitor_THT:C_Disc_D5.0mm_W2.5mm_P5.00mm" (at 89.8652 107.95 0) (effects (font (size 1.27 1.27)) (hide yes)))
  (property "Datasheet" "~" (at 88.9 104.14 0) (effects (font (size 1.27 1.27)) (hide yes)))
  (property "Description" "Unpolarized capacitor" (at 88.9 104.14 0) (effects (font (size 1.27 1.27)) (hide yes)))
  (pin "2")
  (pin "1"))
 (symbol
  (lib_id "Device:C")
  (at 123.19 123.19 0)
  (unit 1)
  (exclude_from_sim no)
  (in_bom yes)
  (on_board yes)
  (dnp no)
  (fields_autoplaced yes)
  (property "Reference" "C29" (at 127 121.9199 0) (effects (font (size 1.27 1.27)) (justify left)))
  (property "Value" "100nF" (at 127 124.4599 0) (effects (font (size 1.27 1.27)) (justify left)))
  (property "Footprint" "Capacitor_THT:C_Disc_D5.0mm_W2.5mm_P5.00mm" (at 124.1552 127 0) (effects (font (size 1.27 1.27)) (hide yes)))
  (property "Datasheet" "~" (at 123.19 123.19 0) (effects (font (size 1.27 1.27)) (hide yes)))
  (property "Description" "Unpolarized capacitor" (at 123.19 123.19 0) (effects (font (size 1.27 1.27)) (hide yes)))
  (pin "2")
  (pin "1"))
 (symbol
  (lib_id "power:GND")
  (at 123.19 127 0)
  (unit 1)
  (exclude_from_sim no)
  (in_bom yes)
  (on_board yes)
  (dnp no)
  (fields_autoplaced yes)
  (property "Reference" "#PWR147" (at 123.19 133.35 0) (effects (font (size 1.27 1.27)) (hide yes)))
  (property "Value" "GND" (at 123.19 132.08 0) (effects (font (size 1.27 1.27))))
  (property "Footprint" "" (at 123.19 127 0) (effects (font (size 1.27 1.27)) (hide yes)))
  (property "Datasheet" "" (at 123.19 127 0) (effects (font (size 1.27 1.27)) (hide yes)))
  (property "Description" "Power symbol creates a global label with name \"GND\" , ground" (at 123.19 127 0) (effects (font (size 1.27 1.27)) (hide yes)))
  (pin "1"))
 (symbol
  (lib_id "Device:R_Potentiometer_US")
  (at 134.62 109.22 0)
  (mirror y)
  (unit 1)
  (exclude_from_sim no)
  (in_bom yes)
  (on_board yes)
  (dnp no)
  (fields_autoplaced yes)
  (property "Reference" "RV1" (at 137.16 107.9499 0) (effects (font (size 1.27 1.27)) (justify right)))
  (property "Value" "10K" (at 137.16 110.4899 0) (effects (font (size 1.27 1.27)) (justify right)))
  (property "Footprint" "Potentiometer_THT:Potentiometer_Bourns_3266Y_Vertical" (at 134.62 109.22 0) (effects (font (size 1.27 1.27)) (hide yes)))
  (property "Datasheet" "~" (at 134.62 109.22 0) (effects (font (size 1.27 1.27)) (hide yes)))
  (property "Description" "Potentiometer, US symbol" (at 134.62 109.22 0) (effects (font (size 1.27 1.27)) (hide yes)))
  (pin "2")
  (pin "1")
  (pin "3"))
 (symbol
  (lib_id "power:GND")
  (at 152.4 115.57 0)
  (unit 1)
  (exclude_from_sim no)
  (in_bom yes)
  (on_board yes)
  (dnp no)
  (fields_autoplaced yes)
  (property "Reference" "#PWR149" (at 152.4 121.92 0) (effects (font (size 1.27 1.27)) (hide yes)))
  (property "Value" "GND" (at 152.4 120.65 0) (effects (font (size 1.27 1.27))))
  (property "Footprint" "" (at 152.4 115.57 0) (effects (font (size 1.27 1.27)) (hide yes)))
  (property "Datasheet" "" (at 152.4 115.57 0) (effects (font (size 1.27 1.27)) (hide yes)))
  (property "Description" "Power symbol creates a global label with name \"GND\" , ground" (at 152.4 115.57 0) (effects (font (size 1.27 1.27)) (hide yes)))
  (pin "1")))
